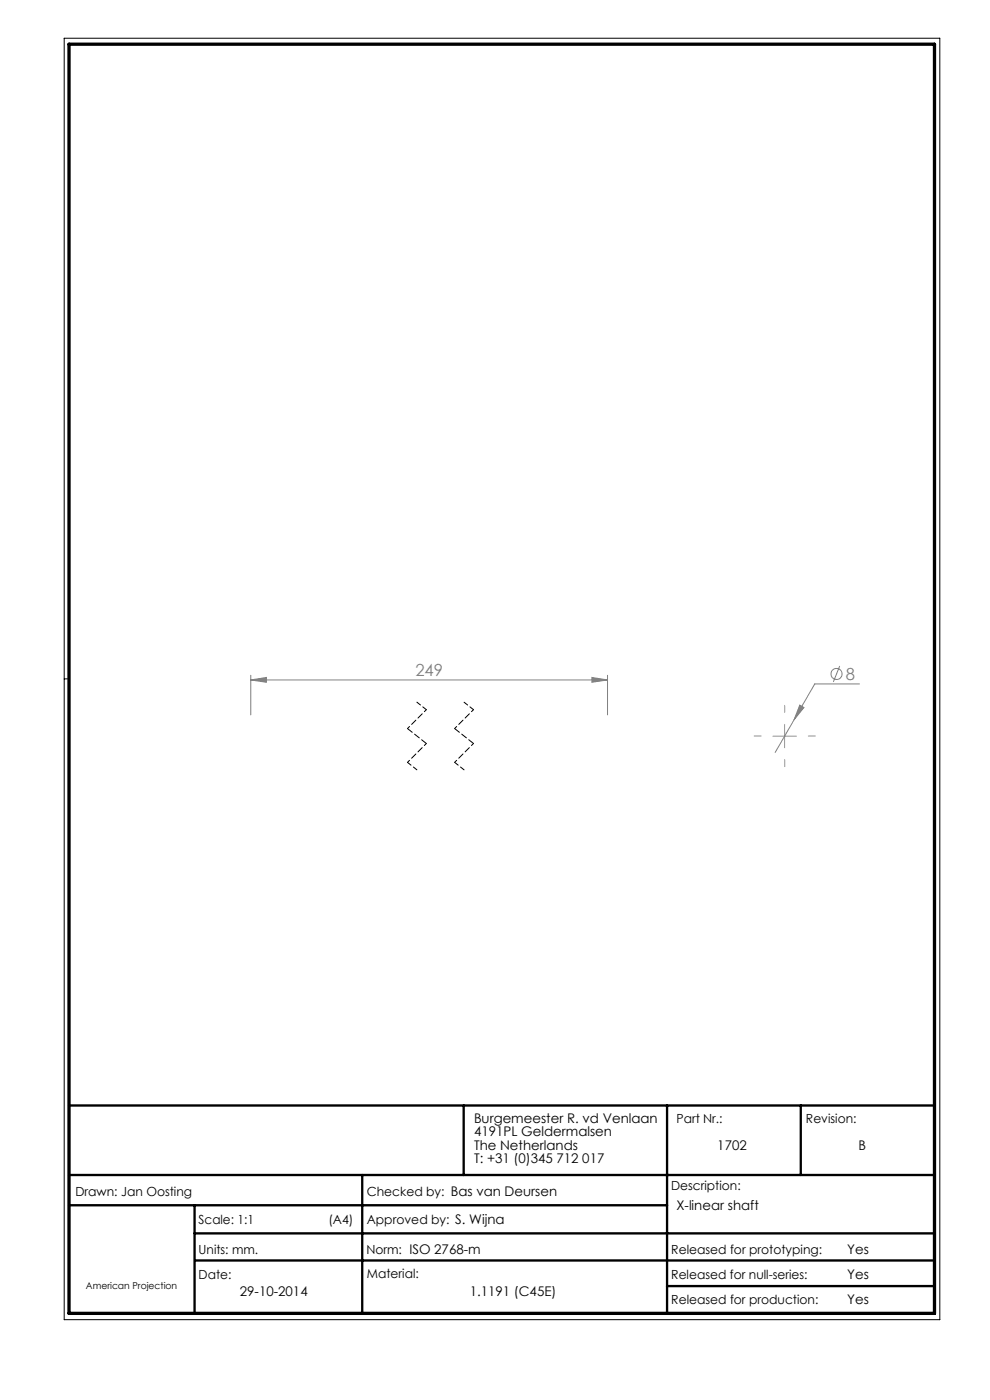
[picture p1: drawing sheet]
<svg xmlns="http://www.w3.org/2000/svg" width="210mm" height="297mm" viewBox="0 0 210 297" stroke-linecap="round" stroke-linejoin="round" font-family="sans-serif">
<path d="M13.6 8.1h185.8v271.9h-185.8zM14.6 144h-1" fill="none" stroke="#000" stroke-width=".21"/>
<path d="M14.6 234.5h183.6M98.4 234.5v14.8M141.5 234.5v44.1M169.9 234.5v14.8M14.6 249.3h183.6M14.6 255.7h126.9M41.3 255.7v22.9M76.8 249.3v29.3M41.3 261.7h156.9M41.4 267.4h156.8M141.5 272.8h56.7" fill="none" stroke="#000" stroke-width=".5"/>
<path d="M14.6 9.4h183.6v269.2h-183.6z" fill="none" stroke="#000" stroke-width=".7"/>
<g fill="none" stroke="#808080" stroke-width=".21">
<path d="M53.2 144.2l3.3-.5v1zM53.2 143.3v8.4M53.2 144.2h75.7M125.6 143.7l3.3 .5-3.3 .5zM128.9 143.3v8.4M168.5 152.7l-4.1 6.9M169.7 149.6l.8 .5-2 2.6zM178.1 141.3l-1.3 3.4M182.3 145.1h-9.5l-4.3 7.6"/>
<circle cx="177.4" cy="143" r="1.18"/>
</g>
<path d="M88.4 149l2 1.6M98.4 149l2 1.6M86.4 161.7l2 1.6M96.4 161.7l2 1.6" fill="none" stroke="#000" stroke-width=".21" stroke-dasharray="1.3 .6" stroke-dashoffset=".3"/>
<path d="M90.4 150.6l-4 4M90.4 157.7l-4 4M100.4 150.6l-4 4M100.4 157.7l-4 4" fill="none" stroke="#000" stroke-width=".21" stroke-dasharray="1.3 .6" stroke-dashoffset=".7"/>
<path d="M86.4 154.6l4 3.1M96.4 154.6l4 3.1" fill="none" stroke="#000" stroke-width=".21" stroke-dasharray="1.3 .6"/>
<path d="M161.5 156.1h-1.5M166.5 151.1v-1.5M171.5 156.1h1.5M166.5 161.1v1.5" fill="none" stroke="#959595" stroke-width=".21" stroke-dasharray="15.2 1.3 1.3 1.3"/>
<path d="M163.9 156.2h5M166.4 153.7v4.9" fill="none" stroke="#959595" stroke-width=".21"/>
<g fill="#808080">
<path d="M169.7 149.6l.8 .5-2 2.6z"/>
<path d="M53.2 144.2l3.3-.5v1zM125.6 143.7l3.3 .5-3.3 .5z"/>
</g>
<g font-size="3.5" fill="#808080">
<text x="88.1" y="143.5">249</text>
<text x="179.4" y="144.3">8</text>
</g>
<g font-size="2.8">
<text x="100.5" y="238.2">Burgemeester R. vd Venlaan</text>
<text x="100.5" y="241.1">4191PL Geldermalsen</text>
<text x="100.5" y="243.9">The Netherlands</text>
<text x="152.2" y="243.9">1702</text>
<text x="182.1" y="243.9">B</text>
<text x="100.5" y="246.7">T: +31 (0)345 712 017</text>
<text x="143.5" y="256.7">X-linear shaft</text>
<text x="179.7" y="266">Yes</text>
<text x="50.9" y="275">29-10-2014</text>
<text x="99.6" y="275">1.1191 (C45E)</text>
<text x="179.7" y="271.4">Yes</text>
<text x="179.7" y="276.6">Yes</text>
</g>
<g font-size="2.7">
<text x="143.5" y="238.2">Part Nr.:</text>
<text x="171" y="238.2">Revision:</text>
<text x="16" y="253.7">Drawn: Jan Oosting</text>
<text x="77.8" y="253.7">Checked by: Bas van Deursen</text>
<text x="142.4" y="252.5">Description:</text>
<text x="42.1" y="259.7">Scale: 1:1</text>
<text x="69.7" y="259.7">(A4)</text>
<text x="77.8" y="259.7">Approved by: S. Wijna</text>
<text x="42.1" y="266">Units: mm.</text>
<text x="77.7" y="266">Norm: ISO 2768-m</text>
<text x="142.4" y="266">Released for prototyping:</text>
<text x="42.1" y="271.3">Date:</text>
<text x="77.8" y="271">Material:</text>
<text x="142.4" y="271.3">Released for null-series:</text>
<text x="142.4" y="276.6">Released for production:</text>
</g>
<text font-size="2" x="18.2" y="273.4">American Projection</text>
</svg>
